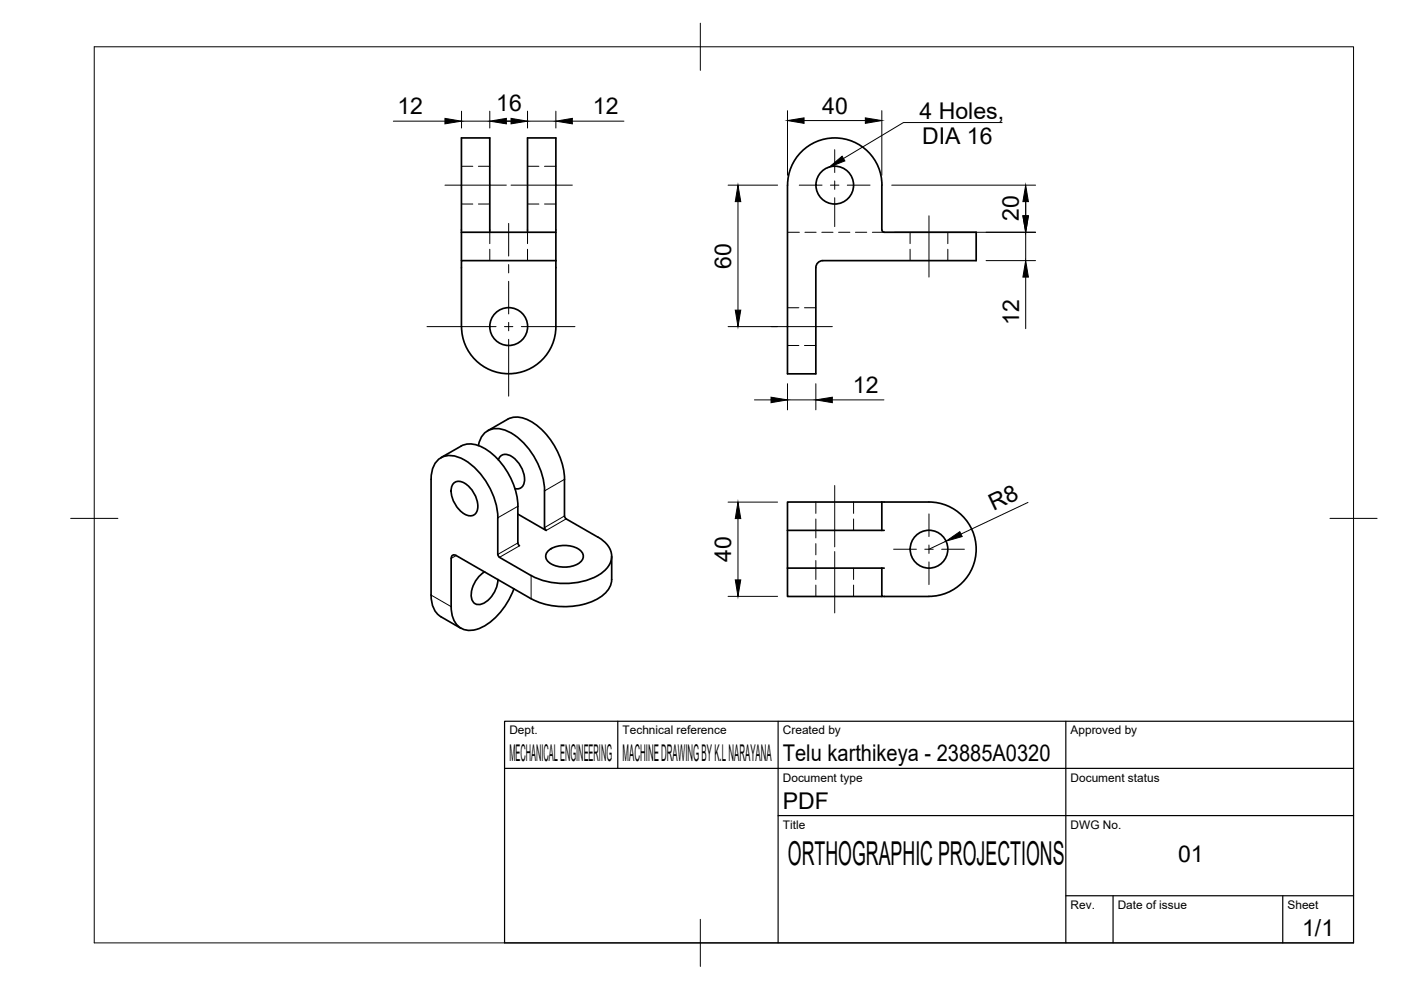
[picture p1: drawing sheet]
<svg xmlns="http://www.w3.org/2000/svg" width="297mm" height="210mm" viewBox="0 0 297 210" stroke-linecap="round" stroke-linejoin="round" font-family="sans-serif">
<!-- layer: Hidden -->
<g fill="none" stroke="#000" stroke-width=".21">
<path d="M97.8 35.3h2.4M101.4 35.3h2.4M111.8 35.3h2.5M115.4 35.3h2.5M97.8 43.3h2.4M101.4 43.3h2.4M103.8 49.2v2.5M103.8 52.8v2.5M111.8 43.3h2.5M111.8 49.2v2.5M111.8 52.8v2.5M115.4 43.3h2.5"/>
<path d="M167 49.2h2.5M170.7 49.2h2.3M174.2 49.2h2.4M177.8 49.2h2.4M181.4 49.2h2.4M185 49.2h2.5M193 49.2v2.5M193 52.8v2.5M201 49.2v2.5M201 52.8v2.5M167 73.3h2.4M167 65.2h2.4"/>
<path d="M170.6 73.3h2.4M170.6 65.2h2.4M173 106.4v2.5M173 110v4.1M173 115.3v2.3M173 118.8v4.1M181 106.4v2.5M181 110v2.5M173 124.1v2.4M181 120.5v2.4M181 124.1v2.4"/>
</g>
<!-- layer: Visible -->
<g fill="none" stroke="#000" stroke-width=".36">
<path d="M167 39.3v40h6v-22.5a1.49 1.49 0 0 1 1.5-1.5M167 39.2a10 10 0 0 1 10-10 10 10 0 0 1 10 10M187 39.3v9.5M97.8 49.2h20.1v-20h-6.1v20M97.8 49.2v-20h6v20M97.8 55.3h20.1v14a10 10 0 0 1-10.1 9.9 10 10 0 0 1-9.9-10zM97.8 49.2v6.1M117.9 49.2v6.1M187 48.8l.1 .2 .4 .2h19.5v6.1h-32.5M93.5 97l4.2-2.4a5.7 5.7 0 0 1 6.1 1.2 15.8 15.8 0 0 1 6 11.5M101.4 94.5a3.9 3.9 0 0 1 5.7-3.3 15.1 15.1 0 0 1 8.3 11.8l.1 1.1M105.7 97.5a1.59 1.59 0 0 1 2.4-.9 5.8 5.8 0 0 1 3 5.9 1.5 1.5 0 0 1-1.9 1.1"/>
<path d="M107.6 88.9a5.7 5.7 0 0 1 6.1 1.2 15.7 15.7 0 0 1 6 11.5v7.8l.3 .6M107.6 88.9l-4.2 2.4M91.4 101.6v24.6a5 5 0 0 0 2.1 4.6M91.4 101.6a4.6 4.6 0 0 1 3.2-5 7.3 7.3 0 0 1 5.8 2.3 15.7 15.7 0 0 1 5.1 10.9l.1 8 .3 .4 6.7 3.8M96.3 102.4a2.54 2.54 0 0 1 3.3 .9 5.3 5.3 0 0 1 1.4 5.3 1.67 1.67 0 0 1-2.5 .4 6 6 0 0 1-2.8-5.6zM109.8 115.1l.3 .6M109.8 109l6 3.5M109.8 107.4v7.7M115.4 104.1l.1 7.7 .3 .6M116.3 116.7a5.8 5.8 0 0 1 6.8 0 1.65 1.65 0 0 1-.6 2.9 6 6 0 0 1-6.2-.4 1.53 1.53 0 0 1 0-2.5zM120 110l6.8 3.9M126.8 113.9a4.5 4.5 0 0 1 2.7 5.2 7.3 7.3 0 0 1-4.9 3.9 15.9 15.9 0 0 1-12-1"/>
<path d="M129.7 118v4.9a5.7 5.7 0 0 1-4.1 4.6 15.9 15.9 0 0 1-13-.6M167 112.5h20M167 112.5v8M187 112.5h.5M187 106.4h10a10 10 0 0 1 10 10 10 10 0 0 1-10 10M187 106.4h-20v6.1M187 106.4v6.1M93.5 130.8l4.2 2.4M102.8 121.2a5.8 5.8 0 0 0-2.7 6.1 1.69 1.69 0 0 0 2.6 .5 6.3 6.3 0 0 0 2.9-5M109 124.8a14.8 14.8 0 0 1-7.1 8.3 4 4 0 0 1-6.2-3.4v-1.1M112.6 127l-15.9-9.2a.64 .64 0 0 0-.7-.1 .64 .64 0 0 0-.3 .7v10.2M167 120.5h20"/>
<path d="M167 120.5v6h20M187 120.5h.5M187 120.5v6h10"/>
<circle cx="177" cy="39.2" r="4"/>
<circle cx="107.9" cy="69.2" r="4"/>
<circle cx="197" cy="116.4" r="4"/>
</g>
<!-- layer: Visible Narrow -->
<path d="M96.7 117.8l-1 .6M109.8 115.1l-4.3 2.5M109.8 107.4l-4.3 2.4M110.1 115.7l-4.2 2.5M119.7 109.4l-4.3 2.5M119.7 101.6l-4.3 2.5M120 110l-4.2 2.5M91.4 126.2l4.3 2.4M112.6 122v5" fill="none" stroke="#000" stroke-width=".21"/>
<!-- layer: BORDER -->
<path d="M20 9.9h267v190h-267zM148.5 4.9v10M15 109.9h10M282 109.9h10M148.5 194.9v10" fill="none" stroke="#000" stroke-width=".21"/>
<!-- layer: TITLEBLOCK -->
<path d="M107 152.9h180v47h-180zM131 152.9v10M165 152.9v47M226 152.9v47M107 162.9h180M165 172.9h122M226 189.9h61M236 189.9v10M272 189.9v10" fill="none" stroke="#000" stroke-width=".25"/>
<!-- layer: FD_Dimensions -->
<g fill="none" stroke="#000" stroke-width=".21">
<path d="M83.4 25.7h10.9M97.9 25.7h5.9M97.9 23.6v3.5M103.8 23.6v3.5M104.8 25.7h6M111.8 23.6v3.5M111.8 25.7h6.1M117.9 23.6v3.5M121.3 25.7h11M154.4 39.3h10.5M167 23.5v13.7M170.5 25.6h13"/>
<path d="M187 23.5v13.7M189.1 39.3h30.5M156.5 42.7v23.1M189.6 49.2h30M209.1 55.3h10.5M217.5 42.2v3.6M217.5 49.2v6.1M217.5 58.8v10.9M154.4 69.3h10.5M160 84.8h3.5M167 81.4v5.5M167 84.8h6"/>
<path d="M173 81.4v5.5M176.5 84.8h10.9M154.4 106.5h10.5M156.5 110v13M200.6 114.7l-3.6 1.8M218 106.5l-14.2 6.7M154.4 126.4h10.5"/>
</g>
<g fill="#000" stroke="#000" stroke-width=".21">
<path d="M94.3 25.1l3.6 .6-3.6 .6zM103.8 25.7l3.6-.6v1.2zM108.4 25.1l3.4 .6-3.4 .6zM117.9 25.7l3.4-.6v1.2zM167 25.6l3.5-.6v1.2zM183.5 25l3.5 .6-3.5 .6zM156.5 39.3l.6 3.4h-1.2zM216.9 45.8h1.1l-.5 3.4zM217.5 39.3l.5 3.4h-1.1zM217.5 55.3l.5 3.5h-1.1zM155.9 65.8h1.2l-.6 3.5zM163.5 84.2l3.5 .6-3.5 .6z"/>
<path d="M173 84.8l3.5-.6v1.2zM156.5 106.5l.6 3.5h-1.2zM200.6 114.7l2.9-2 .5 1.1zM155.9 123h1.2l-.6 3.4z"/>
</g>
<!-- layer: Leaders -->
<path d="M175.8 35.4l2.7-2.3 .6 1z" fill="#000" stroke="#000" stroke-width=".21"/>
<path d="M212.5 26h-21l-12.7 7.6" fill="none" stroke="#000" stroke-width=".21"/>
<!-- layer: Smart Centers -->
<g fill="none" stroke="#000" stroke-width=".21">
<path d="M94.3 39.3h13.1M108.4 39.3h12.9M169.5 39.3h4.8M176.1 39.3h1.8M177 31.7v4.9M177 38.4v1.7M179.6 39.3h4.9M107.8 47.4v6.9M107.8 56.1v1.8M107.8 59.6v7M177 41.9v6.1M197 45.8v13"/>
<path d="M90.5 69.3h14.7M107 69.3h1.7M107.8 68.4v1.7M107.8 71.9v12.1M110.5 69.3h11.4M163.5 69.3h13M177 102.9v13M177 117v13M189.5 116.5h4.8M196.1 116.5h1.8M197 109v4.8M197 115.6v1.7"/>
<path d="M197 119.1v4.8M199.6 116.5h4.9"/>
</g>
<text font-size="7" x="167" y="183.4">ORTHOGRAPHIC PROJECTIONS</text>
<g font-size="4.9">
<text x="105.2" y="23.6">16</text>
<text x="84.3" y="24.3">12</text>
<text x="125.7" y="24.3">12</text>
<text x="174.3" y="24.1">40</text>
<text x="195" y="25.3">4 Holes,</text>
<text x="195.5" y="30.6">DIA 16</text>
<text x="216" y="46.9" transform="rotate(-90 216 46.9)">20</text>
<text x="155" y="57" transform="rotate(-90 155 57)">60</text>
<text x="216.1" y="68.8" transform="rotate(-90 216.1 68.8)">12</text>
<text x="180.8" y="83.4">12</text>
<text x="210.6" y="108.4" transform="rotate(-25 210.6 108.4)">R8</text>
<text x="155" y="119.1" transform="rotate(-90 155 119.1)">40</text>
<text x="108" y="161.4">MECHANICAL ENGINEERING</text>
<text x="132" y="161.4">MACHINE DRAWING BY K.L NARAYANA</text>
<text x="166" y="161.4">Telu karthikeya - 23885A0320</text>
<text x="166" y="171.4">PDF</text>
<text x="249.8" y="182.7">01</text>
<text x="276.1" y="198.6">1/1</text>
</g>
<g font-size="2.5">
<text x="108" y="155.7">Dept.</text>
<text x="132" y="155.7">Technical reference</text>
<text x="166" y="155.7">Created by</text>
<text x="227" y="155.7">Approved by</text>
<text x="166" y="165.7">Document type</text>
<text x="227" y="165.7">Document status</text>
<text x="166" y="175.7">Title</text>
<text x="227" y="175.7">DWG No.</text>
<text x="227" y="192.7">Rev.</text>
<text x="237" y="192.7">Date of issue</text>
<text x="273" y="192.7">Sheet</text>
</g>
</svg>
